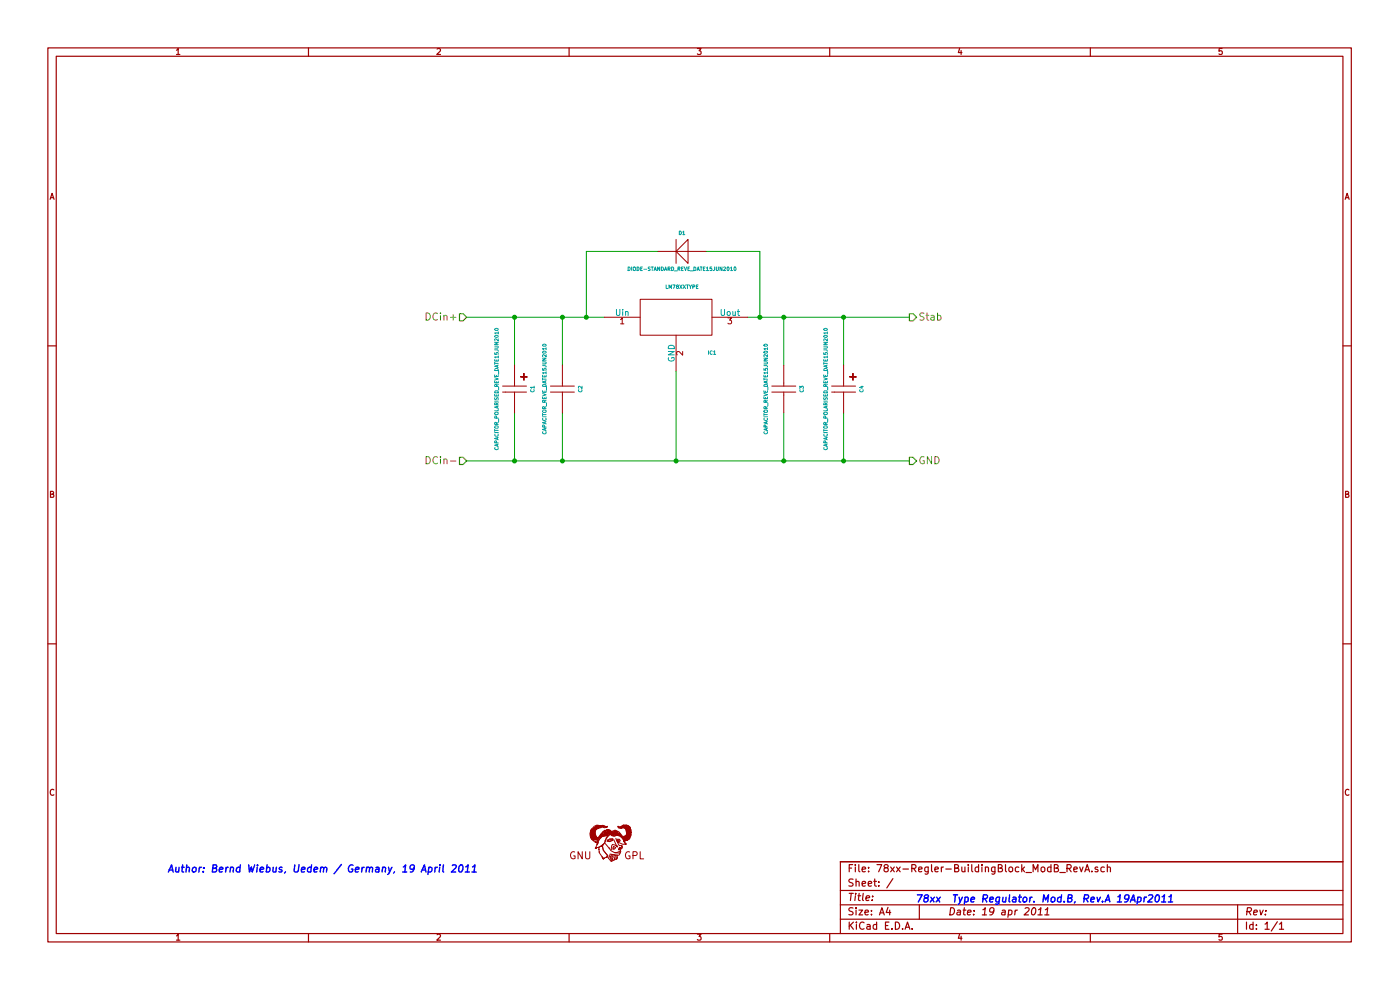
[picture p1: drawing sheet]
EESchema Schematic File Version 2  date 19.04.2011 14:56:05
LIBS:78xx-Regler-BuildingBlock_ModB_RevA-cache
LIBS:SymbolsSimilarEN60617+oldDIN617-RevE4
LIBS:78xx-Regler-BuildingBlock_ModB_RevA-cache
EELAYER 24  0
EELAYER END
$Descr A4 11700 8267
encoding utf-8
Sheet 1 1
Title ""
Date "19 apr 2011"
Rev ""
Comp ""
Comment1 ""
Comment2 ""
Comment3 ""
Comment4 ""
$EndDescr
Connection ~ 4900 2650
Wire Wire Line
	4900 2650 4900 2100
Wire Wire Line
	4900 2100 5500 2100
Connection ~ 6350 2650
Wire Wire Line
	6350 2650 6350 2100
Wire Wire Line
	6350 2100 5900 2100
Connection ~ 7050 3850
Wire Wire Line
	7600 3850 3900 3850
Connection ~ 4300 3850
Connection ~ 5650 3850
Wire Wire Line
	5650 3100 5650 3850
Connection ~ 6550 3850
Wire Wire Line
	4300 3850 4300 3450
Wire Wire Line
	7050 3850 7050 3450
Connection ~ 4700 2650
Wire Wire Line
	4700 3050 4700 2650
Wire Wire Line
	4300 2650 4300 3050
Wire Wire Line
	7050 2650 7050 3050
Wire Wire Line
	6550 3050 6550 2650
Connection ~ 6550 2650
Wire Wire Line
	6550 3850 6550 3450
Wire Wire Line
	4700 3450 4700 3850
Connection ~ 4700 3850
Wire Wire Line
	3900 2650 5050 2650
Connection ~ 4300 2650
Connection ~ 7050 2650
Wire Wire Line
	6250 2650 7600 2650
$Comp
L DIODE-STANDARD_REVE_DATE15JUN2010 D1
U 1 1
P 5700 2100
F 0 "D1" H 5700 2250 30  0000 C CNN
F 1 "DIODE-STANDARD_REVE_DATE15JUN2010" H 5700 1950 30  0000 C CNN
	1    5700 2100
	-1   0    0    -1  
$EndComp
$Comp
L SYMBOL_GNU-LOGO_REVE_DATE07MAR2011 Sym1
U 1 1
P 5100 7050
F 0 "Sym1" H 5126 6846 60  0001 C CNN
F 1 "SYMBOL_GNU-LOGO_REVE_DATE07MAR2011" H 4976 7284 60  0001 C CNN
	1    5100 7050
	1    0    0    -1  
$EndComp
Text Notes 7650 7550 0    60   Italic 12
78xx  Type Regulator. Mod.B, Rev.A 19Apr2011
Text Notes 1400 7300 0    60   Italic 12
Author: Bernd Wiebus, Uedem / Germany, 19 April 2011
$Comp
L LM78XXTYPE IC1
U 1 1
P 5650 2650
F 0 "IC1" H 5950 2350 30  0000 C CNN
F 1 "LM78XXTYPE" H 5700 2900 30  0000 C CNN
	1    5650 2650
	1    0    0    -1  
$EndComp
Text HLabel 7600 3850 2    60   Output ~ 0
GND
Text HLabel 7600 2650 2    60   Output ~ 0
Stab
Text HLabel 3900 3850 0    60   Input ~ 0
DCin-
Text HLabel 3900 2650 0    60   Input ~ 0
DCin+
$Comp
L CAPACITOR_POLARISED_REVE_DATE15JUN2010 C1
U 1 1
P 4300 3250
F 0 "C1" H 4300 3400 30  0000 C CNN
F 1 "CAPACITOR_POLARISED_REVE_DATE15JUN2010" H 4300 3100 30  0000 C CNN
	1    4300 3250
	0    1    1    0   
$EndComp
$Comp
L CAPACITOR_POLARISED_REVE_DATE15JUN2010 C4
U 1 1
P 7050 3250
F 0 "C4" H 7050 3400 30  0000 C CNN
F 1 "CAPACITOR_POLARISED_REVE_DATE15JUN2010" H 7050 3100 30  0000 C CNN
	1    7050 3250
	0    1    1    0   
$EndComp
$Comp
L CAPACITOR_REVE_DATE15JUN2010 C3
U 1 1
P 6550 3250
F 0 "C3" H 6550 3400 30  0000 C CNN
F 1 "CAPACITOR_REVE_DATE15JUN2010" H 6550 3100 30  0000 C CNN
	1    6550 3250
	0    1    1    0   
$EndComp
$Comp
L CAPACITOR_REVE_DATE15JUN2010 C2
U 1 1
P 4700 3250
F 0 "C2" H 4700 3400 30  0000 C CNN
F 1 "CAPACITOR_REVE_DATE15JUN2010" H 4700 3100 30  0000 C CNN
	1    4700 3250
	0    1    1    0   
$EndComp
$EndSCHEMATC
